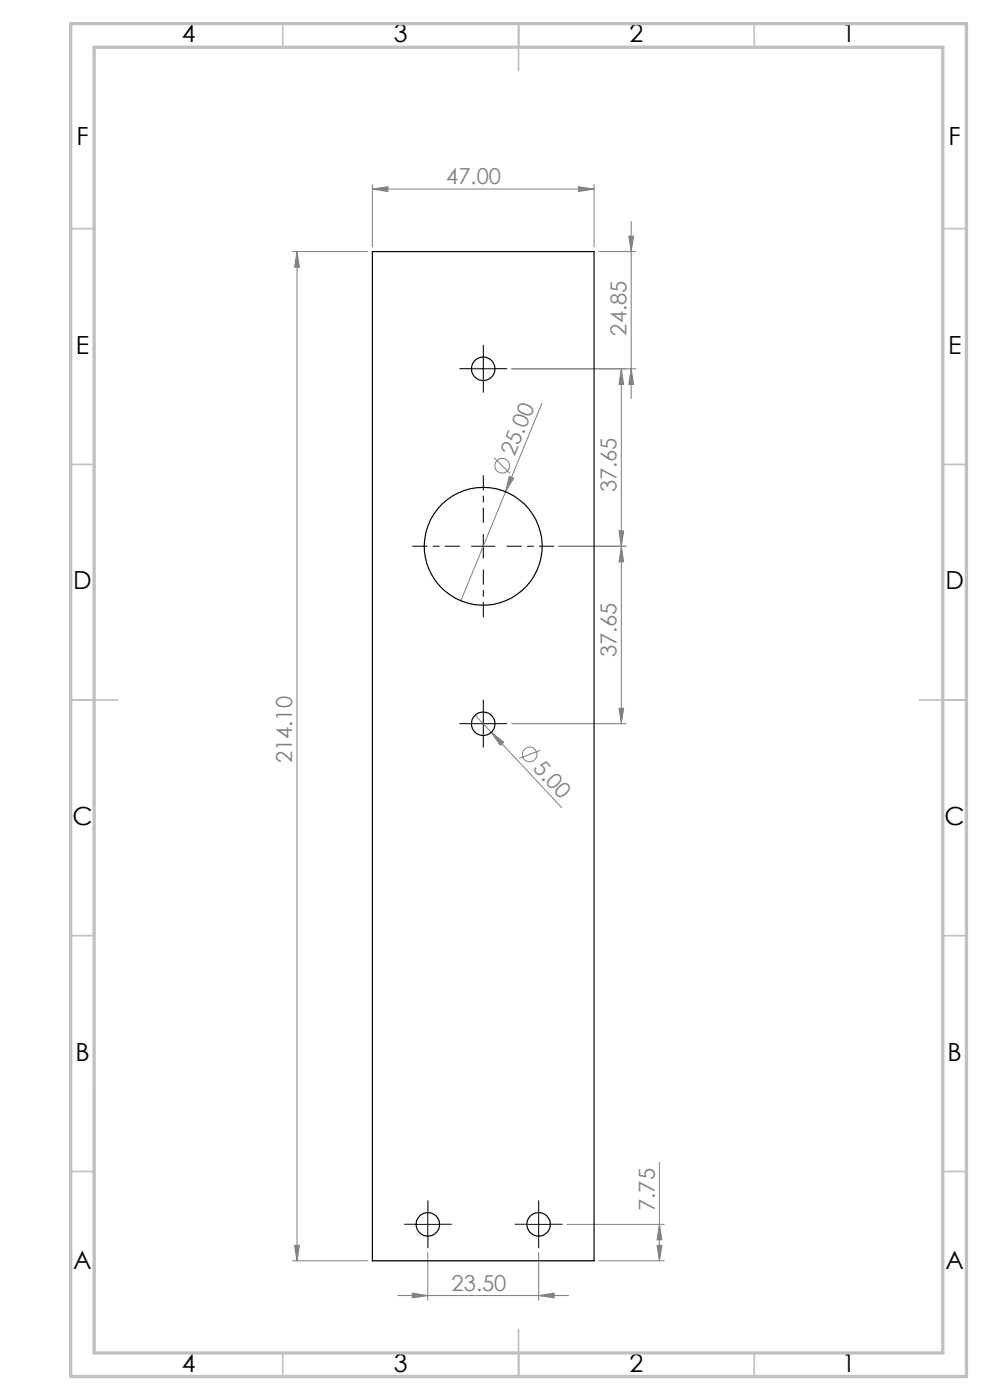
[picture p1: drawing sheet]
<svg xmlns="http://www.w3.org/2000/svg" width="210mm" height="297mm" viewBox="0 0 210 297" stroke-linecap="round" stroke-linejoin="round" font-family="sans-serif">
<g fill="none" stroke="#808080" stroke-width=".21">
<path d="M79 39.1v13.3M122.7 39.6l3.3 .5-3.3 .5zM126 39.1v13.3M62 53.4h16M63 53.4v214.1M63 53.4l.5 3.3h-1zM79 40.1l3.3-.5v1zM79 40.1h47M127 53.4h7.9M133.4 50.1h1l-.5 3.3zM133.9 47v37.6M108.5 78.2h26.4"/>
<path d="M131.8 78.2v75.3M131.8 78.2l.5 3.4h-1zM133.9 78.2l.5 3.4h-1zM104.8 97.1l3.4 3.4M115 85.5l-7.8 18.8M107.2 104.3l-9.4 23.2M108 101.1l1 .4-1.8 2.8zM118.5 115.9h14.3M131.3 112.6h1l-.5 3.3zM131.8 115.9l.5 3.3h-1zM100.8 151.7l3.4 3.7M104.2 155.4l2.7 2-.8 .7z"/>
<path d="M104.2 155.4l15 15.9M108.5 153.5h24.3M114.6 159.2l-4.5 1.7M131.3 150.2h1l-.5 3.3zM120.3 259.7h20.6M139.9 259.7l.5 3.3h-1zM139.9 246.6v20.9M62 267.5h16M62.5 264.2h1l-.5 3.3zM84.4 274.8h36.2M87.5 274.3l3.2 .5-3.2 .5zM90.7 265.7v10.1"/>
<path d="M114.3 274.8l3.2-.5v1zM114.3 265.7v10.1M127 267.5h13.9M139.4 264.2h1l-.5 3.3z"/>
<circle cx="106.5" cy="98.8" r="1.56"/>
<circle cx="112.3" cy="160" r="1.56"/>
</g>
<g fill="none" stroke="#000" stroke-width=".21" stroke-dasharray="15.2 1.3 1.3 1.3">
<path d="M100 78.2h-2.5M102.5 75.7v-2.5M105 78.2h2.5M102.5 80.7v2.5M100 153.5h-2.5M102.5 151v-2.5M102.5 156v2.5M105 153.5h2.5M88.3 259.7h-2.5M90.8 257.2v-2.5M93.3 259.7h2.5M111.8 259.7h-2.5"/>
<path d="M114.3 257.2v-2.5M116.8 259.7h2.5M90.8 262.2v2.5M114.3 262.2v2.5"/>
</g>
<path d="M97.5 115.9h-10M102.5 110.9v-10M107.5 115.9h10M102.5 120.9v10" fill="none" stroke="#000" stroke-width=".21" stroke-dasharray="15.2 1.3 1.3 1.3" stroke-dashoffset="12.1"/>
<path d="M100 78.2h5M102.5 75.7v5M100 115.9h5M102.5 113.4v5M100 153.5h5M102.5 151.1v4.9M88.3 259.7h4.9M90.7 257.2v5.1M111.8 259.7h5M114.3 257.2v5.1" fill="none" stroke="#000" stroke-width=".21"/>
<g fill="none" stroke="#c0c0c0" stroke-width=".35">
<path d="M60 5v5M110 5v10M160 5v5M15 48.5h5M200 48.5h5M15 98.5h5M200 98.5h5M15 148.5h10M195 148.5h10M15 198.5h5M200 198.5h5M15 248.5h5"/>
<path d="M200 248.5h5M60 287v5M110 282v10M160 287v5"/>
</g>
<path d="M20 231.8v55.2" fill="none" stroke="#c0c0c0" stroke-width=".5"/>
<path d="M15 5h190v287h-190zM20 10h180v277h-180z" fill="none" stroke="#c0c0c0" stroke-width=".7"/>
<g fill="#808080">
<path d="M108 101.1l1 .4-1.8 2.8z"/>
<path d="M104.2 155.4l2.7 2-.8 .7z"/>
<path d="M87.5 274.3l3.2 .5-3.2 .5zM114.3 274.8l3.2-.5v1z"/>
<path d="M122.7 39.6l3.3 .5-3.3 .5zM79 40.1l3.3-.5v1z"/>
<path d="M131.3 112.6h1l-.5 3.3zM131.8 78.2l.5 3.4h-1z"/>
<path d="M133.9 78.2l.5 3.4h-1zM133.4 50.1h1l-.5 3.3z"/>
<path d="M131.8 115.9l.5 3.3h-1zM131.3 150.2h1l-.5 3.3z"/>
<path d="M63 53.4l.5 3.3h-1zM62.5 264.2h1l-.5 3.3zM139.9 259.7l.5 3.3h-1zM139.4 264.2h1l-.5 3.3z"/>
</g>
<g fill="none" stroke="#000" stroke-width=".25">
<path d="M79 53.4h47v214.1h-47z"/>
<circle cx="102.5" cy="78.2" r="2.5"/>
<circle cx="102.5" cy="115.9" r="12.5"/>
<circle cx="102.5" cy="153.6" r="2.5"/>
<circle cx="90.7" cy="259.7" r="2.5"/>
<circle cx="114.3" cy="259.7" r="2.49"/>
</g>
<g font-size="5.3">
<text x="38.5" y="9">4</text>
<text x="83.5" y="9">3</text>
<text x="133.6" y="9">2</text>
<text x="178.6" y="9">1</text>
<text x="16.2" y="30.7">F</text>
<text x="201.2" y="30.7">F</text>
<text x="16.1" y="75">E</text>
<text x="201.1" y="75">E</text>
<text x="15.5" y="125">D</text>
<text x="200.5" y="125">D</text>
<text x="15.4" y="175">C</text>
<text x="200.4" y="175">C</text>
<text x="16" y="225">B</text>
<text x="201" y="225">B</text>
<text x="15.5" y="269.2">A</text>
<text x="200.5" y="269.2">A</text>
<text x="38.5" y="291">4</text>
<text x="83.5" y="291">3</text>
<text x="133.6" y="291">2</text>
<text x="178.6" y="291">1</text>
</g>
<g font-size="4.7" fill="#808080">
<text x="94.7" y="39.1">47.00</text>
<text x="132.9" y="71.2" transform="rotate(-90 132.9 71.2)">24.85</text>
<text x="109.1" y="97.1" transform="rotate(-68 109.1 97.1)">25.00</text>
<text x="130.8" y="104.4" transform="rotate(-90 130.8 104.4)">37.65</text>
<text x="130.8" y="139.4" transform="rotate(-90 130.8 139.4)">37.65</text>
<text x="62" y="161.9" transform="rotate(-90 62 161.9)">214.10</text>
<text x="112.9" y="163.1" transform="rotate(47 112.9 163.1)">5.00</text>
<text x="138.9" y="256.9" transform="rotate(-90 138.9 256.9)">7.75</text>
<text x="95.8" y="273.8">23.50</text>
</g>
</svg>
